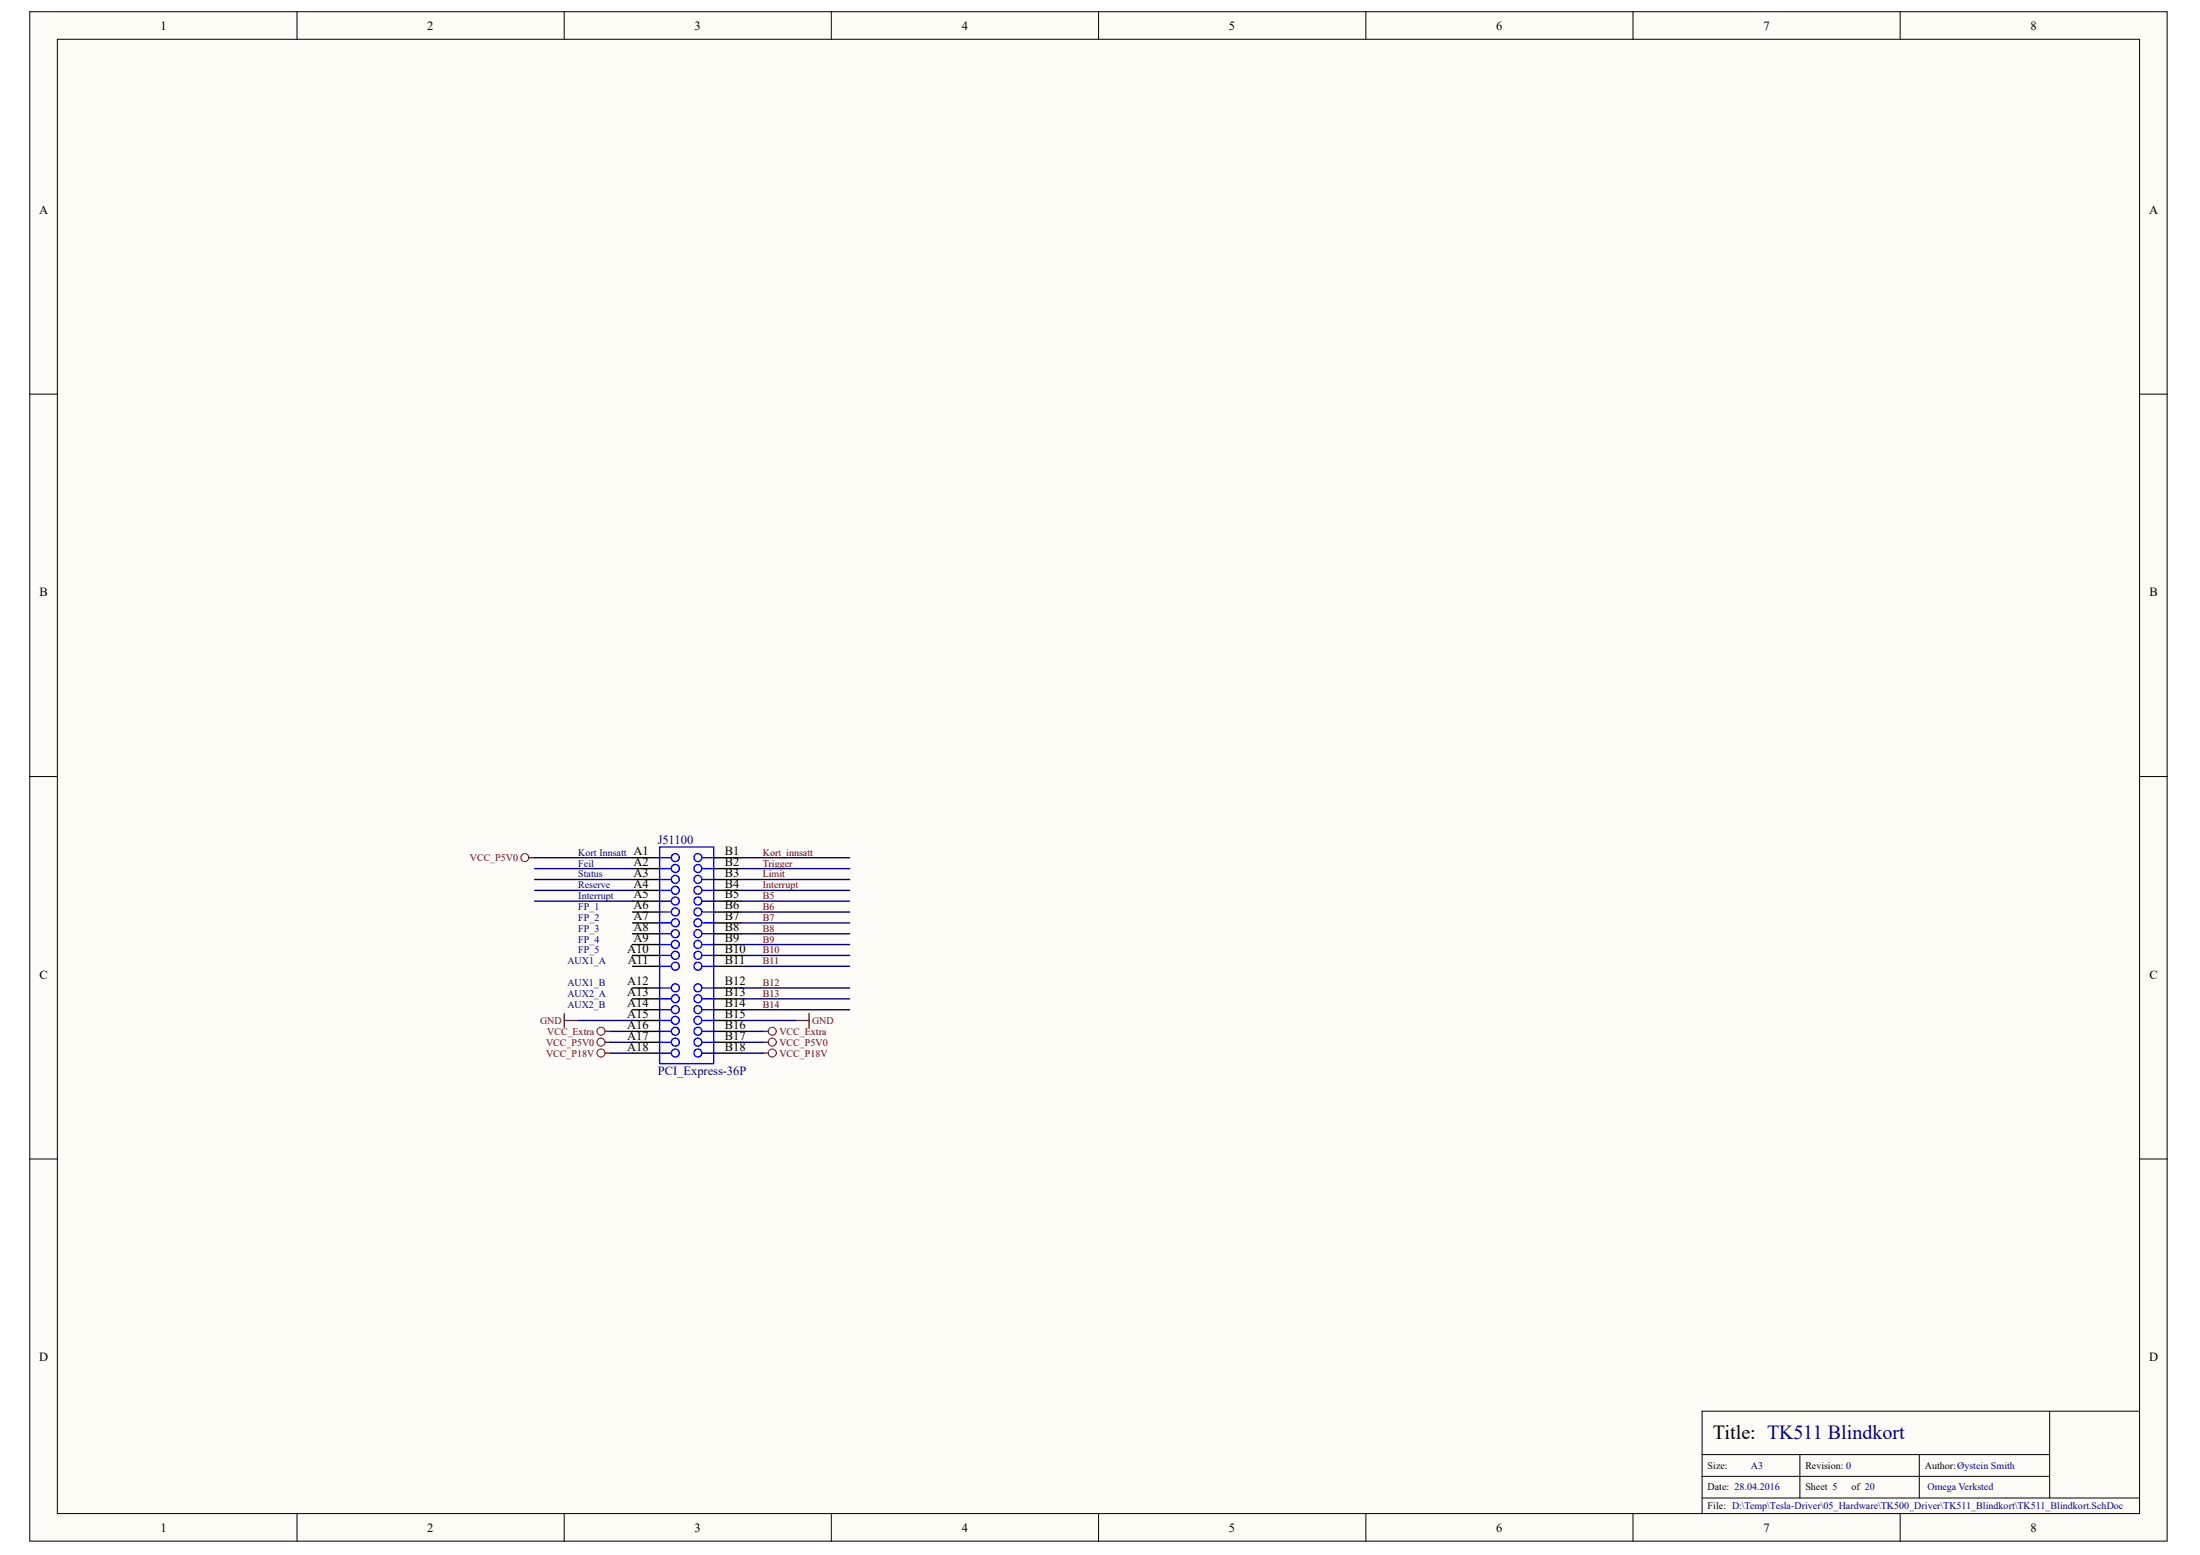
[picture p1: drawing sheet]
<svg xmlns="http://www.w3.org/2000/svg" width="297mm" height="210mm" viewBox="0 0 297 210" stroke-linecap="round" stroke-linejoin="round" font-family="sans-serif">
<g fill="#fffcf8" stroke="#000" stroke-width=".14">
<path d="M4 1.6h288.6v206.4h-288.6z"/>
<path d="M7.7 5.3h281.2v199h-281.2z"/>
</g>
<g fill="none" stroke="#000" stroke-width=".14">
<path d="M40.1 1.6v3.7M76.2 1.6v3.7M112.2 1.6v3.7M148.3 1.6v3.7M184.4 1.6v3.7M220.5 1.6v3.7M256.6 1.6v3.7M4 53.2h3.7M288.9 53.2h3.7M4 104.8h3.7M288.9 104.8h3.7M4 156.4h3.7"/>
<path d="M288.9 156.4h3.7M229.8 196.3h46.9M229.8 199.3h46.9M243 196.3v5.9M259.1 196.3v5.9M276.7 190.5v11.7M288.9 190.5h-59.1v13.8M40.1 204.3v3.8M76.2 204.3v3.8M112.2 204.3v3.8M148.3 204.3v3.8M184.4 204.3v3.8"/>
<path d="M220.5 204.3v3.8M229.8 202.2h59.1M256.6 204.3v3.8"/>
</g>
<g fill="none" stroke="#00f" stroke-width=".19">
<path d="M89 115.8h1.5M89 117.3h1.5M89 118.7h1.5M89.1 114.3h7.3v29.3h-7.3zM94.9 115.8h1.6M94.9 117.3h1.6M94.9 118.7h1.6M89 120.2h1.5M89 121.6h1.5M89 123.1h1.5M89 124.6h1.5M89 126.1h1.5"/>
<path d="M89 127.5h1.5M89 129h1.5M89 130.4h1.5M89 133.4h1.5M89 134.8h1.5M89 136.3h1.5M89 137.8h1.5M89 139.2h1.5M94.9 120.2h1.6M94.9 121.6h1.6M94.9 123.1h1.6M94.9 124.6h1.6"/>
<path d="M94.9 126.1h1.6M94.9 127.5h1.6M94.9 129h1.6M94.9 130.4h1.6M94.9 133.4h1.6M94.9 134.8h1.6M94.9 136.3h1.6M94.9 137.8h1.6M94.9 139.2h1.6M89 140.7h1.5M89 142.2h1.5M94.9 140.7h1.6"/>
<path d="M94.9 142.2h1.6"/>
<circle cx="91.2" cy="115.8" r=".54"/>
<circle cx="91.2" cy="118.7" r=".54"/>
<circle cx="91.2" cy="117.2" r=".54"/>
<circle cx="94.2" cy="115.8" r=".54"/>
<circle cx="94.2" cy="118.7" r=".54"/>
<circle cx="94.2" cy="117.2" r=".54"/>
<circle cx="91.2" cy="136.3" r=".54"/>
<circle cx="91.2" cy="133.3" r=".54"/>
<circle cx="91.2" cy="134.8" r=".54"/>
<circle cx="91.2" cy="126" r=".54"/>
<circle cx="91.2" cy="129" r=".54"/>
<circle cx="91.2" cy="127.5" r=".54"/>
<circle cx="91.2" cy="124.6" r=".54"/>
<circle cx="91.2" cy="130.4" r=".54"/>
<circle cx="91.2" cy="121.6" r=".54"/>
<circle cx="91.2" cy="123.1" r=".54"/>
<circle cx="91.2" cy="137.7" r=".54"/>
<circle cx="91.2" cy="139.2" r=".54"/>
<circle cx="91.2" cy="120.2" r=".54"/>
<circle cx="94.2" cy="136.3" r=".54"/>
<circle cx="94.2" cy="126" r=".54"/>
<circle cx="94.2" cy="134.8" r=".54"/>
<circle cx="94.2" cy="133.3" r=".54"/>
<circle cx="94.2" cy="127.5" r=".54"/>
<circle cx="94.2" cy="124.6" r=".54"/>
<circle cx="94.2" cy="129" r=".54"/>
<circle cx="94.2" cy="121.6" r=".54"/>
<circle cx="94.2" cy="123.1" r=".54"/>
<circle cx="94.2" cy="130.4" r=".54"/>
<circle cx="94.2" cy="137.7" r=".54"/>
<circle cx="94.2" cy="139.2" r=".54"/>
<circle cx="94.2" cy="120.2" r=".54"/>
<circle cx="91.2" cy="142.1" r=".54"/>
<circle cx="91.2" cy="140.7" r=".54"/>
<circle cx="94.2" cy="140.7" r=".54"/>
<circle cx="94.2" cy="142.1" r=".54"/>
</g>
<g fill="none" stroke="#000" stroke-width=".19">
<path d="M85.4 115.8h3.7M85.4 117.3h3.7M85.4 118.7h3.7M96.4 115.8h3.6M96.4 117.3h3.6M96.4 118.7h3.6M85.4 120.2h3.7M85.4 121.6h3.7M85.4 123.1h3.7M85.4 124.6h3.7M85.4 126.1h3.7M85.4 127.5h3.7"/>
<path d="M85.4 129h3.7M85.4 130.4h3.7M85.4 133.4h3.7M85.4 134.8h3.7M85.4 136.3h3.7M85.4 137.8h3.7M85.4 139.2h3.7M96.4 120.2h3.6M96.4 121.6h3.6M96.4 123.1h3.6M96.4 124.6h3.6M96.4 126.1h3.6"/>
<path d="M96.4 127.5h3.6M96.4 129h3.6M96.4 130.4h3.6M96.4 133.4h3.6M96.4 134.8h3.6M96.4 136.3h3.6M96.4 137.8h3.6M96.4 139.2h3.6M85.4 140.7h3.7M85.4 142.2h3.7M96.4 140.7h3.6M96.4 142.2h3.6"/>
</g>
<path d="M71.4 115.8h.8M76.2 136.8v1.9M76.2 137.8h1.9M81.7 139.2h.8M103 139.2h.7M107.4 137.8h1.8M109.2 136.8v1.9M81.7 140.7h.8M81.7 142.2h.8M103 140.7h.7M103 142.2h.7" fill="none" stroke="#800000" stroke-width=".19"/>
<g fill="none" stroke="#800000" stroke-width=".14">
<circle cx="70.9" cy="115.8" r=".54"/>
<circle cx="81.1" cy="139.2" r=".54"/>
<circle cx="104.3" cy="139.2" r=".54"/>
<circle cx="81.1" cy="142.1" r=".54"/>
<circle cx="81.1" cy="140.7" r=".54"/>
<circle cx="104.3" cy="140.7" r=".54"/>
<circle cx="104.3" cy="142.1" r=".54"/>
</g>
<g fill="none" stroke="#000080" stroke-width=".19">
<path d="M72.2 117.3h13.2M72.2 118.7h13.2M72.2 115.8h13.2M100 118.7h14.7M100 117.3h14.7M100 115.8h14.7M72.2 120.2h13.2M72.2 121.6h13.2M78.1 137.8h7.3M82.5 139.2h2.9M100 137.8h7.4M100 139.2h3"/>
<path d="M100 136.3h14.7M100 134.8h14.7M100 133.4h14.7M100 130.4h14.7M100 129h14.7M100 127.5h14.7M100 126.1h14.7M100 124.6h14.7M100 123.1h14.7M100 121.6h14.7M100 120.2h14.7M82.5 140.7h2.9"/>
<path d="M82.5 142.2h2.9M100 140.7h3M100 142.2h3"/>
</g>
<text font-size="2.7" x="231.3" y="194.3">Title: TK511 Blindkort</text>
<g font-size="1.7">
<text x="21.7" y="4">1</text>
<text x="57.7" y="4">2</text>
<text x="93.8" y="4">3</text>
<text x="129.9" y="4">4</text>
<text x="165.9" y="4">5</text>
<text x="202" y="4">6</text>
<text x="238.1" y="4">7</text>
<text x="274.2" y="4">8</text>
<text x="5.3" y="28.9">A</text>
<text x="290.2" y="28.9">A</text>
<text x="5.3" y="80.5">B</text>
<text x="290.2" y="80.5">B</text>
<text x="85.5" y="115.4">A1</text>
<text x="85.5" y="116.9">A2</text>
<text x="85.5" y="118.4">A3</text>
<text x="85.5" y="119.8">A4</text>
<text x="97.9" y="115.4">B1</text>
<text x="97.9" y="116.9">B2</text>
<text x="97.9" y="118.4">B3</text>
<text x="97.9" y="119.8">B4</text>
<text x="85.5" y="121.3">A5</text>
<text x="85.5" y="122.8">A6</text>
<text x="85.5" y="124.2">A7</text>
<text x="85.5" y="125.7">A8</text>
<text x="97.9" y="121.3">B5</text>
<text x="97.9" y="122.8">B6</text>
<text x="97.9" y="124.2">B7</text>
<text x="97.9" y="125.7">B8</text>
<text x="84.7" y="128.6">A10</text>
<text x="84.8" y="130.1">A11</text>
<text x="85.5" y="127.1">A9</text>
<text x="97.9" y="127.1">B9</text>
<text x="97.9" y="128.6">B10</text>
<text x="97.9" y="130.1">B11</text>
<text x="5.3" y="132.1">C</text>
<text x="84.7" y="133">A12</text>
<text x="84.7" y="134.5">A13</text>
<text x="84.7" y="135.9">A14</text>
<text x="84.7" y="137.4">A15</text>
<text x="97.9" y="133">B12</text>
<text x="97.9" y="134.5">B13</text>
<text x="97.9" y="135.9">B14</text>
<text x="97.9" y="137.4">B15</text>
<text x="290.2" y="132.1">C</text>
<text x="84.7" y="138.9">A16</text>
<text x="84.7" y="140.3">A17</text>
<text x="84.7" y="141.8">A18</text>
<text x="97.9" y="138.9">B16</text>
<text x="97.9" y="140.3">B17</text>
<text x="97.9" y="141.8">B18</text>
<text x="5.3" y="183.8">D</text>
<text x="290.2" y="183.8">D</text>
<text x="21.7" y="206.8">1</text>
<text x="57.7" y="206.8">2</text>
<text x="93.8" y="206.8">3</text>
<text x="129.9" y="206.8">4</text>
<text x="165.9" y="206.8">5</text>
<text x="202" y="206.8">6</text>
<text x="238.1" y="206.8">7</text>
<text x="274.2" y="206.8">8</text>
</g>
<g font-size="1.7" fill="#000080">
<text x="88.8" y="114">J51100</text>
<text x="88.8" y="145.1">PCI_Express-36P</text>
</g>
<g font-size="1.4" fill="#800000">
<text x="63.4" y="116.2">VCC_P5V0</text>
<text x="103" y="117">Trigger</text>
<text x="103" y="119.9">Interrupt</text>
<text x="103" y="118.4">Limit</text>
<text x="103" y="115.5">Kort_innsatt</text>
<text x="103" y="121.4">B5</text>
<text x="103" y="122.8">B6</text>
<text x="103" y="124.3">B7</text>
<text x="103" y="125.8">B8</text>
<text x="103" y="127.2">B9</text>
<text x="103" y="128.7">B10</text>
<text x="103" y="130.1">B11</text>
<text x="103" y="133.1">B12</text>
<text x="103" y="134.5">B13</text>
<text x="103" y="136">B14</text>
<text x="72.9" y="138.2">GND</text>
<text x="73.7" y="141.1">VCC_P5V0</text>
<text x="73.7" y="142.6">VCC_P18V</text>
<text x="73.9" y="139.7">VCC_Extra</text>
<text x="105.2" y="141.1">VCC_P5V0</text>
<text x="105.2" y="142.6">VCC_P18V</text>
<text x="105.2" y="139.7">VCC_Extra</text>
<text x="109.6" y="138.2">GND</text>
</g>
<g font-size="1.4" fill="#000080">
<text x="78.1" y="115.5">Kort Innsatt</text>
<text x="78.1" y="117">Feil</text>
<text x="78.1" y="118.4">Status</text>
<text x="78.1" y="119.9">Reserve</text>
<text x="78.1" y="121.4">Interrupt</text>
<text x="78.1" y="122.8">FP_1</text>
<text x="78.1" y="124.3">FP_2</text>
<text x="78.1" y="125.8">FP_3</text>
<text x="76.6" y="130.1">AUX1_A</text>
<text x="78.1" y="127.2">FP_4</text>
<text x="78.1" y="128.7">FP_5</text>
<text x="76.6" y="133.1">AUX1_B</text>
<text x="76.6" y="134.5">AUX2_A</text>
<text x="76.6" y="136">AUX2_B</text>
<text x="236.4" y="198.3">A3</text>
<text x="260.3" y="201.2">Omega Verksted</text>
</g>
<g font-size="1.4">
<text x="230.6" y="198.3">Size:</text>
<text x="230.6" y="201.2">Date: 28.04.2016</text>
<text x="230.6" y="203.8">File: D:\Temp\Tesla-Driver\05_Hardware\TK500_Driver\TK511_Blindkort\TK511_Blindkort.SchDoc</text>
<text x="243.8" y="198.3">Revision: 0</text>
<text x="243.8" y="201.2">Sheet 5</text>
<text x="250" y="201.2">of 20</text>
<text x="259.9" y="198.3">Author:Øystein Smith</text>
</g>
</svg>
